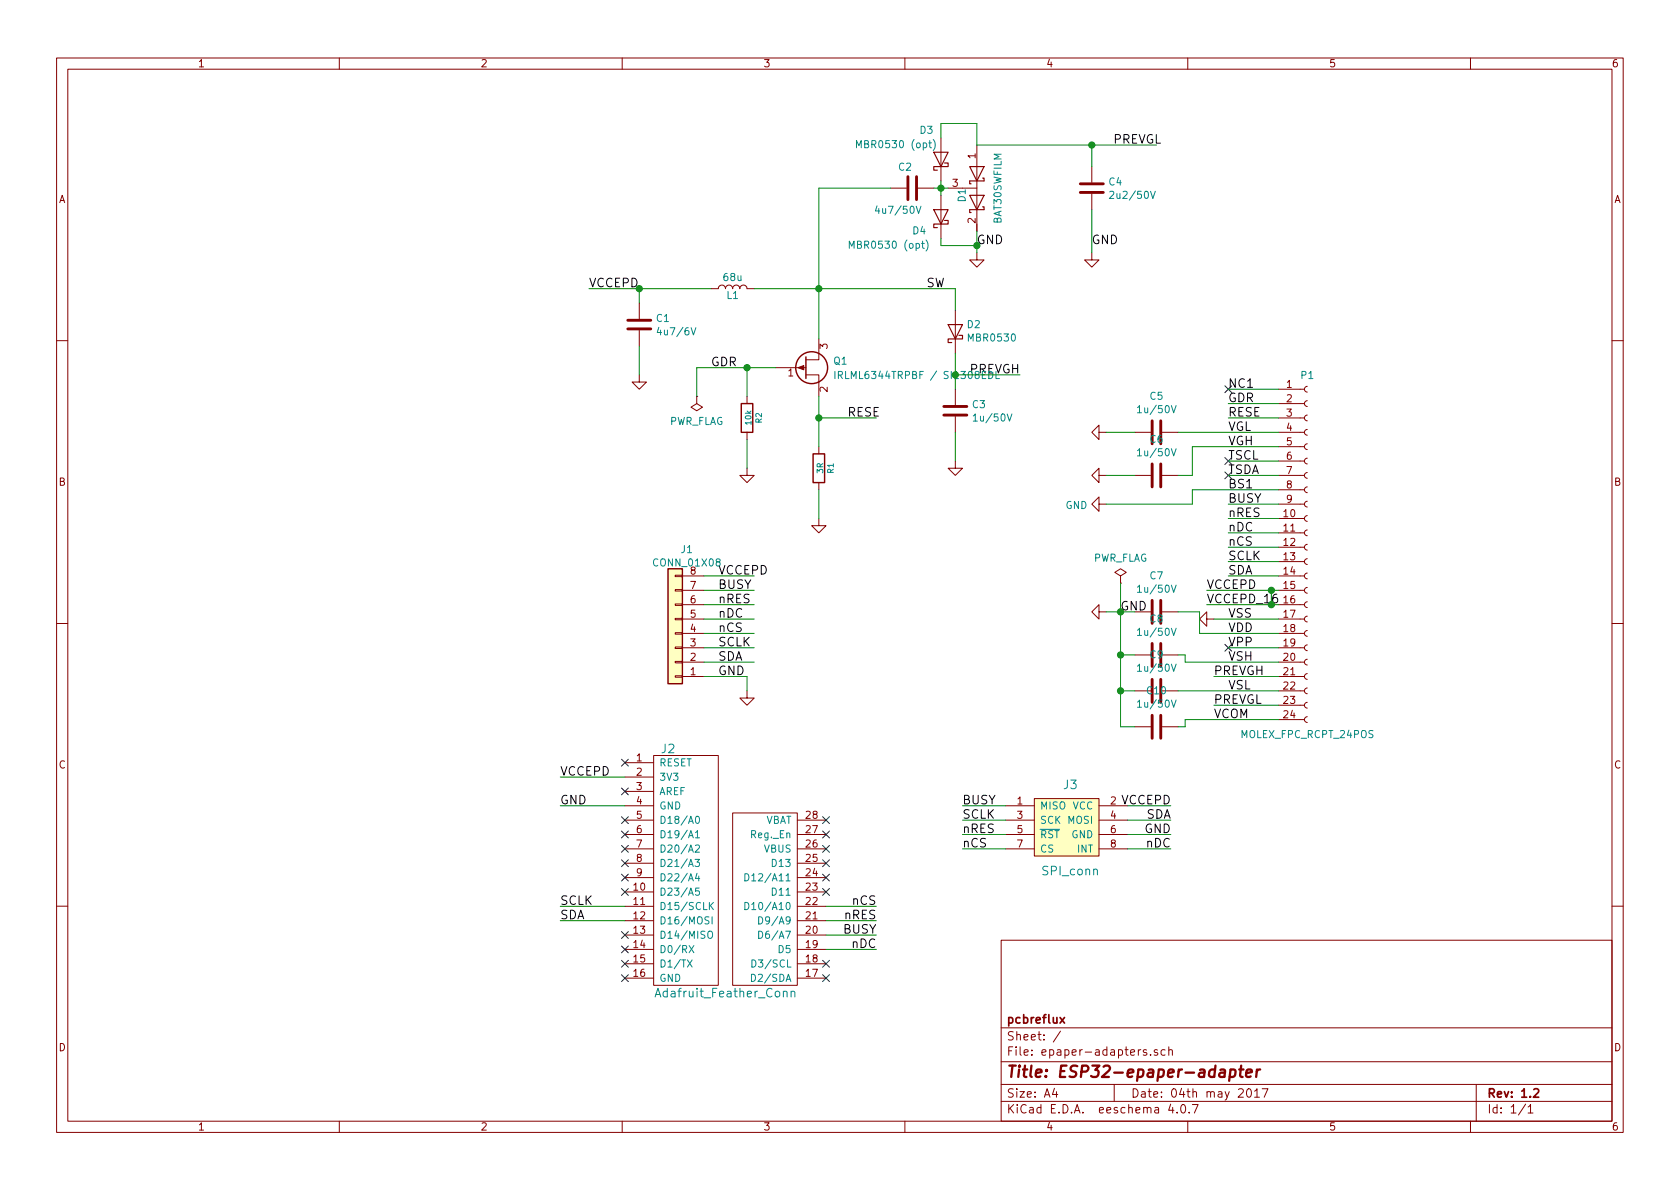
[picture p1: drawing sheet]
EESchema Schematic File Version 2
LIBS:power
LIBS:device
LIBS:transistors
LIBS:conn
LIBS:linear
LIBS:regul
LIBS:74xx
LIBS:cmos4000
LIBS:adc-dac
LIBS:memory
LIBS:xilinx
LIBS:microcontrollers
LIBS:dsp
LIBS:microchip
LIBS:analog_switches
LIBS:motorola
LIBS:texas
LIBS:intel
LIBS:audio
LIBS:interface
LIBS:digital-audio
LIBS:philips
LIBS:display
LIBS:cypress
LIBS:siliconi
LIBS:opto
LIBS:atmel
LIBS:contrib
LIBS:valves
LIBS:mylib
EELAYER 25 0
EELAYER END
$Descr A4 11693 8268
encoding utf-8
Sheet 1 1
Title "ESP32-epaper-adapter"
Date "04th may 2017"
Rev "1.2"
Comp "pcbreflux"
Comment1 ""
Comment2 ""
Comment3 ""
Comment4 ""
$EndDescr
Text Label 8550 2800 0    60   ~ 0
GDR
Text Label 8550 2900 0    60   ~ 0
RESE
Text Label 8550 3000 0    60   ~ 0
VGL
Text Label 8550 3100 0    60   ~ 0
VGH
Text Label 8550 3200 0    60   ~ 0
TSCL
Text Label 8550 3300 0    60   ~ 0
TSDA
$Comp
L GND #PWR01
U 1 1
P 7700 3000
F 0 "#PWR01" H 7700 3000 30  0001 C CNN
F 1 "GND" H 7700 2930 30  0001 C CNN
F 2 "" H 7700 3000 60  0000 C CNN
F 3 "" H 7700 3000 60  0000 C CNN
	1    7700 3000
	0    1    1    0   
$EndComp
$Comp
L GND #PWR02
U 1 1
P 7700 3300
F 0 "#PWR02" H 7700 3300 30  0001 C CNN
F 1 "GND" H 7700 3230 30  0001 C CNN
F 2 "" H 7700 3300 60  0000 C CNN
F 3 "" H 7700 3300 60  0000 C CNN
	1    7700 3300
	0    1    1    0   
$EndComp
Text Label 8550 3500 0    60   ~ 0
BUSY
Text Label 8550 3600 0    60   ~ 0
nRES
Text Label 8550 3700 0    60   ~ 0
nDC
Text Label 8550 3800 0    60   ~ 0
nCS
Text Label 8550 3900 0    60   ~ 0
SCLK
Text Label 8550 4000 0    60   ~ 0
SDA
Text Label 8400 4200 0    60   ~ 0
VCCEPD_16
$Comp
L GND #PWR03
U 1 1
P 8450 4300
F 0 "#PWR03" H 8450 4300 30  0001 C CNN
F 1 "GND" H 8450 4230 30  0001 C CNN
F 2 "" H 8450 4300 60  0000 C CNN
F 3 "" H 8450 4300 60  0000 C CNN
	1    8450 4300
	0    1    1    0   
$EndComp
Text Label 8550 4400 0    60   ~ 0
VDD
Text Label 8550 4500 0    60   ~ 0
VPP
$Comp
L GND #PWR04
U 1 1
P 7700 4250
F 0 "#PWR04" H 7700 4250 30  0001 C CNN
F 1 "GND" H 7700 4180 30  0001 C CNN
F 2 "" H 7700 4250 60  0000 C CNN
F 3 "" H 7700 4250 60  0000 C CNN
	1    7700 4250
	0    1    1    0   
$EndComp
Text Label 8550 4600 0    60   ~ 0
VSH
Text Label 8450 4700 0    60   ~ 0
PREVGH
Text Label 8550 4800 0    60   ~ 0
VSL
Text Label 8450 4900 0    60   ~ 0
PREVGL
Text Label 8450 5000 0    60   ~ 0
VCOM
Text Label 4950 2550 0    60   ~ 0
GDR
$Comp
L R R1
U 1 1
P 5700 3250
F 0 "R1" V 5780 3250 40  0000 C CNN
F 1 "3R" V 5707 3251 40  0000 C CNN
F 2 "Resistors_SMD:R_0603_HandSoldering" V 5630 3250 30  0001 C CNN
F 3 "~" H 5700 3250 30  0000 C CNN
	1    5700 3250
	1    0    0    -1  
$EndComp
$Comp
L GND #PWR05
U 1 1
P 5700 3600
F 0 "#PWR05" H 5700 3600 30  0001 C CNN
F 1 "GND" H 5700 3530 30  0001 C CNN
F 2 "" H 5700 3600 60  0000 C CNN
F 3 "" H 5700 3600 60  0000 C CNN
	1    5700 3600
	1    0    0    -1  
$EndComp
Text Label 5900 2900 0    60   ~ 0
RESE
$Comp
L GND #PWR06
U 1 1
P 4450 2600
F 0 "#PWR06" H 4450 2600 30  0001 C CNN
F 1 "GND" H 4450 2530 30  0001 C CNN
F 2 "" H 4450 2600 60  0000 C CNN
F 3 "" H 4450 2600 60  0000 C CNN
	1    4450 2600
	1    0    0    -1  
$EndComp
Text Label 4100 2000 0    60   ~ 0
VCCEPD
Text Label 6750 2600 0    60   ~ 0
PREVGH
$Comp
L GND #PWR07
U 1 1
P 6650 3200
F 0 "#PWR07" H 6650 3200 30  0001 C CNN
F 1 "GND" H 6650 3130 30  0001 C CNN
F 2 "" H 6650 3200 60  0000 C CNN
F 3 "" H 6650 3200 60  0000 C CNN
	1    6650 3200
	1    0    0    -1  
$EndComp
Text Label 6450 2000 0    60   ~ 0
SW
$Comp
L GND #PWR08
U 1 1
P 7600 1750
F 0 "#PWR08" H 7600 1750 30  0001 C CNN
F 1 "GND" H 7600 1680 30  0001 C CNN
F 2 "" H 7600 1750 60  0000 C CNN
F 3 "" H 7600 1750 60  0000 C CNN
	1    7600 1750
	1    0    0    -1  
$EndComp
Text Label 7750 1000 0    60   ~ 0
PREVGL
$Comp
L GND #PWR09
U 1 1
P 5200 4800
F 0 "#PWR09" H 5200 4800 30  0001 C CNN
F 1 "GND" H 5200 4730 30  0001 C CNN
F 2 "" H 5200 4800 60  0000 C CNN
F 3 "" H 5200 4800 60  0000 C CNN
	1    5200 4800
	1    0    0    -1  
$EndComp
Text Label 5000 4000 0    60   ~ 0
VCCEPD
Text Label 8550 2700 0    60   ~ 0
NC1
Text Label 8400 4100 0    60   ~ 0
VCCEPD
Text Label 5000 4100 0    60   ~ 0
BUSY
Text Label 5000 4200 0    60   ~ 0
nRES
Text Label 5000 4300 0    60   ~ 0
nDC
Text Label 5000 4400 0    60   ~ 0
nCS
Text Label 5000 4500 0    60   ~ 0
SCLK
Text Label 5000 4600 0    60   ~ 0
SDA
Text Label 8550 3400 0    60   ~ 0
BS1
Text Label 8550 4300 0    60   ~ 0
VSS
$Comp
L Conn_01x08 J1
U 1 1
P 4700 4400
F 0 "J1" H 4619 3819 50  0000 C CNN
F 1 "CONN_01X08" H 4619 3912 50  0000 C CNN
F 2 "Pin_Headers:Pin_Header_Straight_1x08_Pitch2.54mm" H 2850 350 50  0001 C CNN
F 3 "" H 2850 350 50  0001 C CNN
	1    4700 4400
	-1   0    0    1   
$EndComp
$Comp
L C C1
U 1 1
P 4450 2250
F 0 "C1" H 4565 2297 50  0000 L CNN
F 1 "4u7/6V" H 4565 2204 50  0000 L CNN
F 2 "Capacitors_SMD:C_0603_HandSoldering" H -212 900 50  0001 C CNN
F 3 "" H -250 1050 50  0001 C CNN
	1    4450 2250
	1    0    0    -1  
$EndComp
$Comp
L C C4
U 1 1
P 7600 1300
F 0 "C4" H 7715 1347 50  0000 L CNN
F 1 "2u2/50V" H 7715 1254 50  0000 L CNN
F 2 "Capacitors_SMD:C_0805_HandSoldering" H 2938 -50 50  0001 C CNN
F 3 "" H 2900 100 50  0001 C CNN
	1    7600 1300
	1    0    0    -1  
$EndComp
$Comp
L C C3
U 1 1
P 6650 2850
F 0 "C3" H 6765 2897 50  0000 L CNN
F 1 "1u/50V" H 6765 2804 50  0000 L CNN
F 2 "Capacitors_SMD:C_0603_HandSoldering" H 1988 1500 50  0001 C CNN
F 3 "" H 1950 1650 50  0001 C CNN
	1    6650 2850
	1    0    0    -1  
$EndComp
$Comp
L C C5
U 1 1
P 8050 3000
F 0 "C5" V 7795 3000 50  0000 C CNN
F 1 "1u/50V" V 7888 3000 50  0000 C CNN
F 2 "Capacitors_SMD:C_0603_HandSoldering" H 3388 1650 50  0001 C CNN
F 3 "" H 3350 1800 50  0001 C CNN
	1    8050 3000
	0    1    1    0   
$EndComp
$Comp
L C C6
U 1 1
P 8050 3300
F 0 "C6" V 7795 3300 50  0000 C CNN
F 1 "1u/50V" V 7888 3300 50  0000 C CNN
F 2 "Capacitors_SMD:C_0603_HandSoldering" H 3388 1950 50  0001 C CNN
F 3 "" H 3350 2100 50  0001 C CNN
	1    8050 3300
	0    1    1    0   
$EndComp
$Comp
L C C7
U 1 1
P 8050 4250
F 0 "C7" V 7795 4250 50  0000 C CNN
F 1 "1u/50V" V 7888 4250 50  0000 C CNN
F 2 "Capacitors_SMD:C_0603_HandSoldering" H 3388 2900 50  0001 C CNN
F 3 "" H 3350 3050 50  0001 C CNN
	1    8050 4250
	0    1    1    0   
$EndComp
$Comp
L C C8
U 1 1
P 8050 4550
F 0 "C8" V 7795 4550 50  0000 C CNN
F 1 "1u/50V" V 7888 4550 50  0000 C CNN
F 2 "Capacitors_SMD:C_0603_HandSoldering" H 3388 3200 50  0001 C CNN
F 3 "" H 3350 3350 50  0001 C CNN
	1    8050 4550
	0    1    1    0   
$EndComp
$Comp
L C C9
U 1 1
P 8050 4800
F 0 "C9" V 7795 4800 50  0000 C CNN
F 1 "1u/50V" V 7888 4800 50  0000 C CNN
F 2 "Capacitors_SMD:C_0603_HandSoldering" H 3388 3450 50  0001 C CNN
F 3 "" H 3350 3600 50  0001 C CNN
	1    8050 4800
	0    1    1    0   
$EndComp
$Comp
L C C10
U 1 1
P 8050 5050
F 0 "C10" V 7795 5050 50  0000 C CNN
F 1 "1u/50V" V 7888 5050 50  0000 C CNN
F 2 "Capacitors_SMD:C_0603_HandSoldering" H 3388 3700 50  0001 C CNN
F 3 "" H 3350 3850 50  0001 C CNN
	1    8050 5050
	0    1    1    0   
$EndComp
$Comp
L C C2
U 1 1
P 6350 1300
F 0 "C2" V 6200 1250 50  0000 C CNN
F 1 "4u7/50V" V 6500 1200 50  0000 C CNN
F 2 "Capacitors_SMD:C_0805_HandSoldering" H 1688 -50 50  0001 C CNN
F 3 "" H 1650 100 50  0001 C CNN
	1    6350 1300
	0    1    1    0   
$EndComp
NoConn ~ 8550 2700
NoConn ~ 8550 3200
NoConn ~ 8550 3300
NoConn ~ 8550 4500
Text Label 5000 4700 0    60   ~ 0
GND
Text Label 7800 4250 0    60   ~ 0
GND
Text Label 7600 1700 0    60   ~ 0
GND
$Comp
L PWR_FLAG #FLG010
U 1 1
P 7800 4050
F 0 "#FLG010" H 7850 4100 50  0001 C CNN
F 1 "PWR_FLAG" H 7800 4228 50  0000 C CNN
F 2 "" H 850 450 50  0001 C CNN
F 3 "" H 850 450 50  0001 C CNN
	1    7800 4050
	1    0    0    -1  
$EndComp
$Comp
L PWR_FLAG #FLG011
U 1 1
P 4850 2750
F 0 "#FLG011" H 4900 2800 50  0001 C CNN
F 1 "PWR_FLAG" H 4850 2927 50  0000 C CNN
F 2 "" H -2100 -850 50  0001 C CNN
F 3 "" H -2100 -850 50  0001 C CNN
	1    4850 2750
	-1   0    0    1   
$EndComp
$Comp
L D_Schottky D2
U 1 1
P 6650 2300
F 0 "D2" V 6697 2221 50  0000 R CNN
F 1 "MBR0530" V 6604 2221 50  0000 R CNN
F 2 "Diodes_SMD:D_SOD-123" H -1100 300 50  0001 C CNN
F 3 "" H -1100 300 50  0001 C CNN
	1    6650 2300
	0    -1   -1   0   
$EndComp
$Comp
L GND #PWR012
U 1 1
P 6800 1750
F 0 "#PWR012" H 6800 1750 30  0001 C CNN
F 1 "GND" H 6800 1680 30  0001 C CNN
F 2 "" H 6800 1750 60  0000 C CNN
F 3 "" H 6800 1750 60  0000 C CNN
	1    6800 1750
	1    0    0    -1  
$EndComp
Text Label 6800 1700 0    60   ~ 0
GND
$Comp
L GND #PWR013
U 1 1
P 7700 3500
F 0 "#PWR013" H 7750 3550 50  0001 C CNN
F 1 "GND" V 7705 3369 50  0000 R CNN
F 2 "" H 0   -50 50  0001 C CNN
F 3 "" H 0   -50 50  0001 C CNN
	1    7700 3500
	0    1    1    0   
$EndComp
$Comp
L R R2
U 1 1
P 5200 2900
F 0 "R2" V 5280 2900 40  0000 C CNN
F 1 "10k" V 5207 2901 40  0000 C CNN
F 2 "Resistors_SMD:R_0603_HandSoldering" V 5130 2900 30  0001 C CNN
F 3 "~" H 5200 2900 30  0000 C CNN
	1    5200 2900
	1    0    0    -1  
$EndComp
$Comp
L GND #PWR014
U 1 1
P 5200 3250
F 0 "#PWR014" H 5200 3250 30  0001 C CNN
F 1 "GND" H 5200 3180 30  0001 C CNN
F 2 "" H 5200 3250 60  0000 C CNN
F 3 "" H 5200 3250 60  0000 C CNN
	1    5200 3250
	1    0    0    -1  
$EndComp
$Comp
L D_Schottky D3
U 1 1
P 6550 1100
F 0 "D3" V 6750 1250 50  0000 R CNN
F 1 "MBR0530 (opt)" V 6650 1700 50  0000 R CNN
F 2 "Diodes_SMD:D_SOD-123" H -1200 -900 50  0001 C CNN
F 3 "" H -1200 -900 50  0001 C CNN
	1    6550 1100
	0    -1   -1   0   
$EndComp
$Comp
L D_Schottky D4
U 1 1
P 6550 1500
F 0 "D4" V 6450 1700 50  0000 R CNN
F 1 "MBR0530 (opt)" V 6350 2150 50  0000 R CNN
F 2 "Diodes_SMD:D_SOD-123" H -1200 -500 50  0001 C CNN
F 3 "" H -1200 -500 50  0001 C CNN
	1    6550 1500
	0    -1   -1   0   
$EndComp
$Comp
L L L1
U 1 1
P 5100 2000
F 0 "L1" V 5050 2000 50  0000 C CNN
F 1 "68u" V 5175 2000 50  0000 C CNN
F 2 "Inductors_SMD:L_Taiyo-Yuden_NR-50xx" H 5100 2000 50  0001 C CNN
F 3 "" H 5100 2000 50  0001 C CNN
	1    5100 2000
	0    -1   -1   0   
$EndComp
$Comp
L Conn_01x24_Female P1
U 1 1
P 9100 3800
F 0 "P1" H 9100 5000 50  0000 C CNN
F 1 "MOLEX_FPC_RCPT_24POS" H 9100 2500 50  0000 C CNN
F 2 "library:MOLEX_FPC_RCPT_24POS_0_5MM" H 9100 3800 50  0001 C CNN
F 3 "" H 9100 3800 50  0001 C CNN
	1    9100 3800
	1    0    0    -1  
$EndComp
$Comp
L Q_PJFET_GSD Q1
U 1 1
P 5600 2550
F 0 "Q1" H 5800 2600 50  0000 L CNN
F 1 "IRLML6344TRPBF / SI1308EDL" H 5800 2500 50  0000 L CNN
F 2 "TO_SOT_Packages_SMD:SOT-23" H 5800 2650 50  0001 C CNN
F 3 "" H 5600 2550 50  0001 C CNN
	1    5600 2550
	1    0    0    -1  
$EndComp
$Comp
L D_Schottky_x2_Serial_AKC D1
U 1 1
P 6800 1300
F 0 "D1" H 6850 1200 50  0000 C CNN
F 1 "BAT30SWFILM" H 6800 1450 50  0000 C CNN
F 2 "TO_SOT_Packages_SMD:SOT-323_SC-70" H 6800 1300 50  0001 C CNN
F 3 "" H 6800 1300 50  0001 C CNN
	1    6800 1300
	0    1    1    0   
$EndComp
$Comp
L Adafruit_Feather_Conn J2
U 1 1
P 5050 6550
F 0 "J2" H 4650 7900 60  0000 C CNN
F 1 "Adafruit_Feather_Conn" H 5050 6200 60  0000 C CNN
F 2 "library:Adafruit_Feather_board" H 5000 6600 60  0001 C CNN
F 3 "" H 5000 6600 60  0001 C CNN
	1    5050 6550
	1    0    0    -1  
$EndComp
Text Label 3900 5400 0    60   ~ 0
VCCEPD
Text Label 6100 6500 2    60   ~ 0
BUSY
Text Label 6100 6400 2    60   ~ 0
nRES
Text Label 6100 6600 2    60   ~ 0
nDC
Text Label 6100 6300 2    60   ~ 0
nCS
Text Label 3900 6300 0    60   ~ 0
SCLK
Text Label 3900 6400 0    60   ~ 0
SDA
Text Label 3900 5600 0    60   ~ 0
GND
Wire Wire Line
	8900 2800 8550 2800
Wire Wire Line
	8900 2900 8550 2900
Wire Wire Line
	8200 3000 8900 3000
Wire Wire Line
	8900 3100 8300 3100
Wire Wire Line
	8300 3100 8300 3300
Wire Wire Line
	8300 3300 8200 3300
Wire Wire Line
	8900 3200 8550 3200
Wire Wire Line
	8900 3300 8550 3300
Wire Wire Line
	7700 3300 7900 3300
Wire Wire Line
	8900 3500 8550 3500
Wire Wire Line
	8900 3600 8550 3600
Wire Wire Line
	8900 3700 8550 3700
Wire Wire Line
	8900 3800 8550 3800
Wire Wire Line
	8900 3900 8550 3900
Wire Wire Line
	8900 4000 8550 4000
Wire Wire Line
	8400 4100 8900 4100
Wire Wire Line
	8850 4100 8850 4200
Wire Wire Line
	8400 4200 8900 4200
Connection ~ 8850 4200
Wire Wire Line
	8450 4300 8900 4300
Wire Wire Line
	8200 4250 8350 4250
Wire Wire Line
	8350 4250 8350 4400
Wire Wire Line
	8350 4400 8900 4400
Wire Wire Line
	8900 4500 8550 4500
Wire Wire Line
	7700 4250 7900 4250
Wire Wire Line
	8900 4600 8250 4600
Wire Wire Line
	8250 4600 8250 4550
Wire Wire Line
	8200 4800 8900 4800
Wire Wire Line
	8900 5000 8250 5000
Wire Wire Line
	8250 5000 8250 5050
Wire Wire Line
	7800 5050 7900 5050
Wire Wire Line
	7800 4050 7800 5050
Wire Wire Line
	7800 4800 7900 4800
Wire Wire Line
	7800 4550 7900 4550
Connection ~ 7800 4800
Connection ~ 7800 4250
Connection ~ 7800 4550
Wire Wire Line
	8900 4700 8450 4700
Wire Wire Line
	8900 4900 8450 4900
Wire Wire Line
	5700 3400 5700 3600
Wire Wire Line
	5700 2750 5700 3100
Wire Wire Line
	5700 2900 6100 2900
Connection ~ 5700 2900
Wire Wire Line
	5700 1300 5700 2350
Wire Wire Line
	4100 2000 4950 2000
Wire Wire Line
	4450 2000 4450 2100
Wire Wire Line
	4450 2400 4450 2600
Connection ~ 4450 2000
Wire Wire Line
	6650 2450 6650 2700
Connection ~ 5700 2000
Wire Wire Line
	6650 2000 6650 2150
Wire Wire Line
	6650 2600 7100 2600
Connection ~ 6650 2600
Wire Wire Line
	6650 3000 6650 3200
Wire Wire Line
	6800 1000 8050 1000
Wire Wire Line
	6500 1300 6600 1300
Wire Wire Line
	7600 1450 7600 1750
Connection ~ 7600 1000
Wire Wire Line
	5200 4800 5200 4700
Wire Wire Line
	5200 4700 4900 4700
Wire Wire Line
	5250 4000 4900 4000
Wire Wire Line
	8900 2700 8550 2700
Connection ~ 8850 4100
Wire Wire Line
	4900 4200 5250 4200
Wire Wire Line
	4900 4400 5250 4400
Wire Wire Line
	4900 4600 5250 4600
Wire Wire Line
	5250 4100 4900 4100
Wire Wire Line
	5250 4300 4900 4300
Wire Wire Line
	5250 4500 4900 4500
Wire Wire Line
	8300 3400 8900 3400
Wire Wire Line
	5700 1300 6200 1300
Wire Wire Line
	7600 1150 7600 1000
Wire Wire Line
	8250 4550 8200 4550
Wire Wire Line
	8250 5050 8200 5050
Wire Wire Line
	7700 3000 7900 3000
Wire Wire Line
	4850 2550 5400 2550
Wire Wire Line
	4850 2550 4850 2750
Wire Wire Line
	5250 2000 6650 2000
Wire Wire Line
	6800 1600 6800 1750
Wire Wire Line
	8300 3400 8300 3500
Wire Wire Line
	8300 3500 7700 3500
Wire Wire Line
	5200 2750 5200 2550
Connection ~ 5200 2550
Wire Wire Line
	5200 3050 5200 3250
Wire Wire Line
	6800 1000 6800 850 
Wire Wire Line
	6800 850  6550 850 
Wire Wire Line
	6550 850  6550 950 
Wire Wire Line
	6550 1250 6550 1350
Connection ~ 6550 1300
Wire Wire Line
	6550 1650 6550 1700
Wire Wire Line
	6550 1700 6800 1700
Connection ~ 6800 1700
Wire Wire Line
	3900 5400 4350 5400
Wire Wire Line
	4350 5600 3900 5600
Wire Wire Line
	3900 6300 4350 6300
Wire Wire Line
	4350 6400 3900 6400
Wire Wire Line
	6100 6300 5750 6300
Wire Wire Line
	6100 6400 5750 6400
Wire Wire Line
	6100 6500 5750 6500
Wire Wire Line
	6100 6600 5750 6600
NoConn ~ 4350 5300
NoConn ~ 4350 5500
NoConn ~ 4350 5700
NoConn ~ 4350 5800
NoConn ~ 4350 5900
NoConn ~ 4350 6000
NoConn ~ 4350 6100
NoConn ~ 4350 6200
NoConn ~ 4350 6500
NoConn ~ 4350 6600
NoConn ~ 4350 6700
NoConn ~ 4350 6800
NoConn ~ 5750 6800
NoConn ~ 5750 6700
NoConn ~ 5750 6200
NoConn ~ 5750 6100
NoConn ~ 5750 6000
NoConn ~ 5750 5900
NoConn ~ 5750 5800
NoConn ~ 5750 5700
$Comp
L SPI_conn J3
U 1 1
P 7450 5750
F 0 "J3" H 7450 6050 60  0000 C CNN
F 1 "SPI_conn" H 7450 5450 60  0000 C CNN
F 2 "library:SPI_conn8" H 7450 5750 60  0001 C CNN
F 3 "" H 7450 5750 60  0001 C CNN
	1    7450 5750
	1    0    0    -1  
$EndComp
Text Label 8150 5600 2    60   ~ 0
VCCEPD
Text Label 8150 5800 2    60   ~ 0
GND
Text Label 6700 5700 0    60   ~ 0
SCLK
Text Label 8150 5700 2    60   ~ 0
SDA
Text Label 6700 5900 0    60   ~ 0
nCS
Text Label 6700 5800 0    60   ~ 0
nRES
Text Label 6700 5600 0    60   ~ 0
BUSY
Text Label 8150 5900 2    60   ~ 0
nDC
Wire Wire Line
	7850 5600 8150 5600
Wire Wire Line
	7850 5700 8150 5700
Wire Wire Line
	7850 5800 8150 5800
Wire Wire Line
	7850 5900 8150 5900
Wire Wire Line
	6700 5600 7000 5600
Wire Wire Line
	6700 5700 7000 5700
Wire Wire Line
	7000 5800 6700 5800
Wire Wire Line
	7000 5900 6700 5900
$EndSCHEMATC
